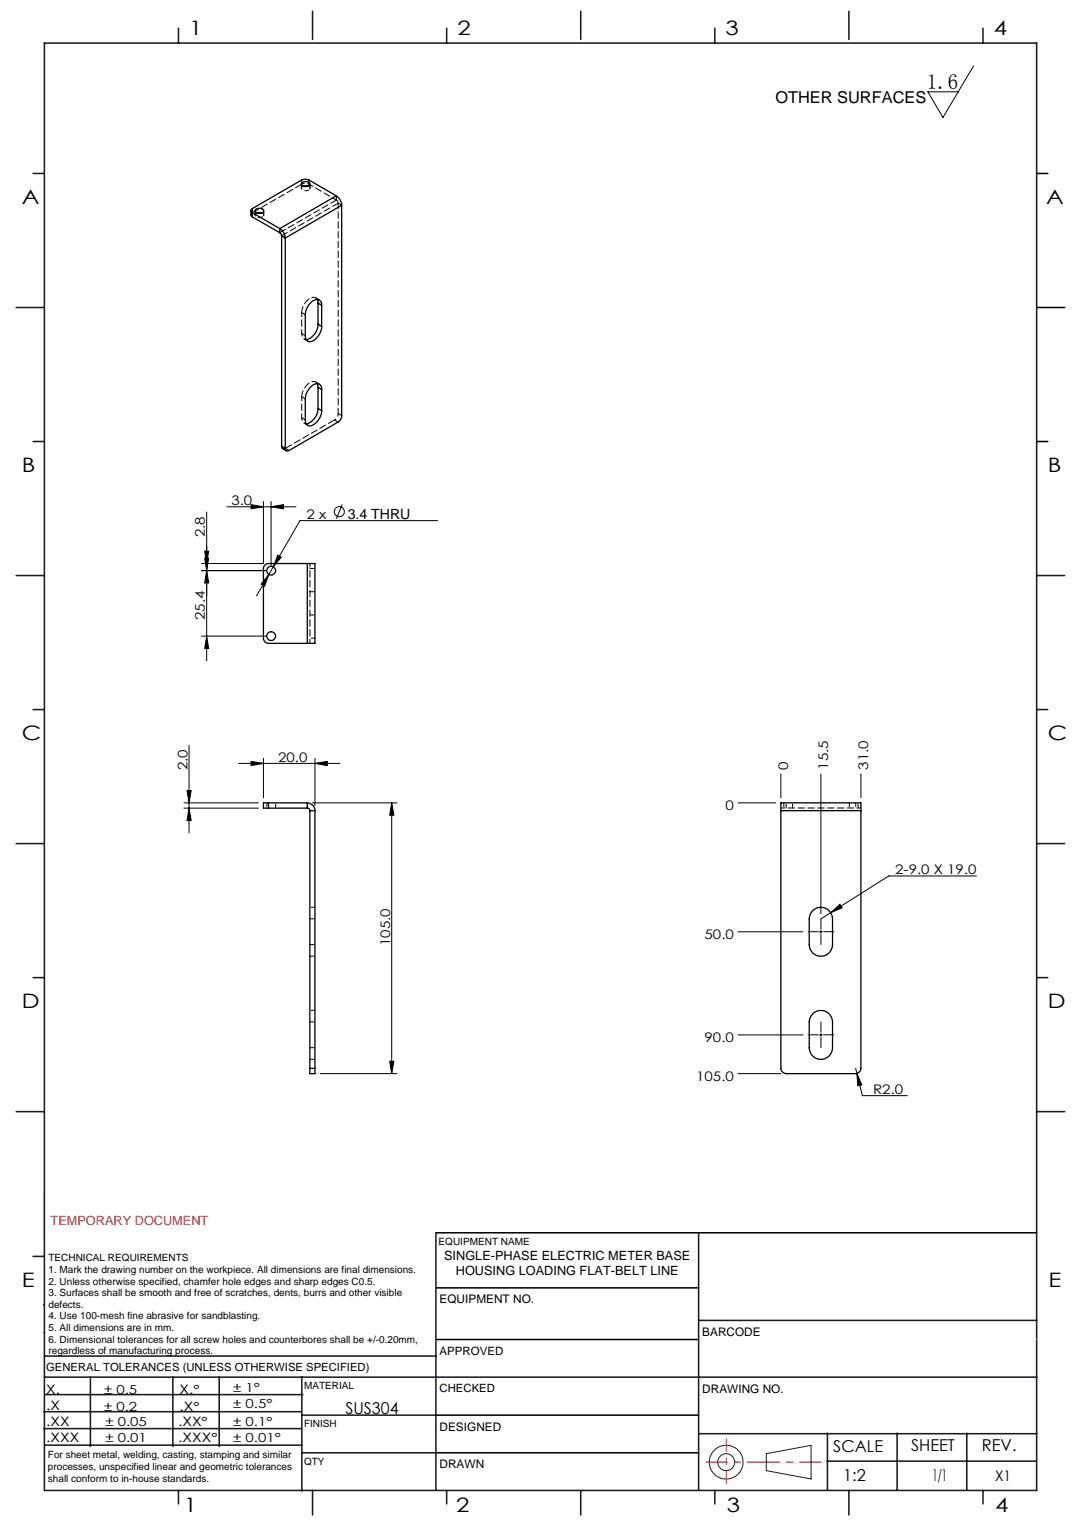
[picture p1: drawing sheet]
<svg xmlns="http://www.w3.org/2000/svg" width="210mm" height="297mm" viewBox="0 0 210 297" stroke-linecap="round" stroke-linejoin="round" font-family="sans-serif">
<g fill="none" stroke="#191924" stroke-width=".19">
<path d="M8.6 231.2v9.4M148.6 282l8.7-1.6v6.5l-8.7-1.6z"/>
<circle cx="140.8" cy="283.7" r="3.3"/>
<circle cx="140.8" cy="283.7" r="1.64"/>
</g>
<path d="M201 33.7h2.2M201 59.7h5.4M201 85.7h2.2M84.5 239.1h116.5M84.6 259.9h50.9M84.6 249.8h50.9M84.6 274.5h50.9M84.5 281.8h51" fill="none" stroke="#000" stroke-width=".3"/>
<path d="M136.9 283.6h22.3" fill="none" stroke="#f00" stroke-width=".19" stroke-dasharray="6.3 1.3 1.3 1.3" stroke-dashoffset="2.2"/>
<path d="M140.8 287.8v-8.7" fill="none" stroke="#f00" stroke-width=".19" stroke-dasharray="6.3 1.3 1.3 1.3" stroke-dashoffset="3.9"/>
<g fill="none" stroke="#191924" stroke-width=".3">
<path d="M8.6 8.4h192.4v280.7h-192.4zM34.6 5.5v2.9M60.6 2.2v5.5M86.6 5.5v2.9M112.6 2.2v5.5M138.6 5.5v2.9M164.6 2.2v5.5M190.6 5.5v2.9M6.4 33.7h2.2M3.1 59.7h5.5M6.4 85.7h2.2M3.1 111.7h5.5"/>
<path d="M201 111.7h5.4M6.4 137.7h2.2M201 137.7h2.2M3.1 163.7h5.5M201 163.7h5.4M6.4 189.6h2.2M201 189.6h2.2M3.1 215.6h5.5M201 215.6h5.4M84.5 239.1v50M135.5 239.1v50M6.4 243.7h2.2"/>
<path d="M8.5 253.1h.1M8.6 258.5h.1M135.5 256.1h65.5M8.5 277.1h49.9M8.5 273.9h49.9M8.6 267.2h192.4M8.6 263.1h75.9M8.8 270.5h49.9M17.5 267.2v13.4M33.5 267.2v13.4M42.5 267.2v13.4M58.5 267.2v22"/>
<path d="M58.6 274.5h26M135.5 278.1h65.5M160.4 278v11.1M174 278v11.1M187.5 278v11.1M8.8 280.3h49.7M34.6 289.1v2.6M58.5 281.8h26M60.6 289.1v4.8M86.6 289.1v2.6M112.6 289.1v4.8M138.6 289.1v2.6"/>
<path d="M160.4 283.5h40.5M164.6 289.1v4.8M190.6 289.1v2.6"/>
</g>
<path d="M201 259.9h.1" fill="none" stroke="#c0c0c0" stroke-width=".19"/>
<g fill="none" stroke="#000" stroke-width=".19">
<path d="M188.8 12.8l-6 10-2.9-5h5.9M40.1 99.3v28.9M44 98.3h13.4M48.7 97.9l2.4 .4-2.4 .4zM51.1 97.3v12h-12M52.6 98.3l2.4-.4v.8zM52.6 97.3v12.4M66.4 97.9l-1.2 2.7M39.7 108.3h.8l-.4 2.4zM39.7 106.9h.8l-.4 2.4zM40.1 110.7l.4 2.4h-.8zM51.6 110.7h-12.5"/>
<path d="M52.1 111.4l-.8 2.3-.7-.4zM52.1 111.4l-2.4 4.2M53 110l-.9 1.4M53.9 107.7l.6 .4-1.5 1.9zM84.8 101h-26.6l-5.2 9M39.1 123.4h12.5M40.1 123.4l.4 2.4h-.8zM35.7 155.7h14.4M35.7 156.8h14.4M36.3 153.3h.8l-.4 2.4zM36.7 156.8l.4 2.4h-.8zM36.7 144.6v17"/>
<path d="M46.3 148.1h19.6M48.7 147.7l2.4 .4-2.4 .4zM51.1 147.1v7.7M60.6 155.7h16.4M61.1 148.1l2.4-.4v.8zM61.1 147.1v9.2M76 155.7l.4 2.4h-.8zM76 155.7v52.6M143.1 155.7h7.3M151.4 150.1v4.7M159.2 150.1v27.2M166.9 150.1v4.7"/>
<path d="M161.1 177.1l1.8-1.7 .4 .7zM161.1 177.1l-1.9 1.2M189.3 169.9h-17l-11.2 7.2M143.1 180.8h12.6M158.9 180.8h.5M159.2 180.5v.5M62.1 208.3h14.9M75.6 205.9h.8l-.4 2.4zM143.1 200.8h12.6M143.1 208.3h8.3M158.9 200.8h.5M159.2 200.5v.5"/>
<path d="M165.9 207.3l.3 .9M166.2 208.2l.9 2.3-.8 .1zM166.2 208.2l1 4.3h8.7"/>
<circle cx="65.8" cy="99.2" r=".98"/>
</g>
<path d="M158.7 180.7h-2M159.2 180.2v-2M159.2 181.2v2M159.7 180.7h2M158.7 200.7h-2M159.2 201.2v2M159.2 200.2v-2M159.7 200.7h2" fill="none" stroke="#000" stroke-width=".19" stroke-dasharray="15.2 1.3 1.3 1.3"/>
<g fill="#000">
<path d="M39.7 108.3h.8l-.4 2.4zM40.1 123.4l.4 2.4h-.8z"/>
<path d="M39.7 106.9h.8l-.4 2.4zM40.1 110.7l.4 2.4h-.8z"/>
<path d="M36.3 153.3h.8l-.4 2.4zM36.7 156.8l.4 2.4h-.8zM76 155.7l.4 2.4h-.8zM75.6 205.9h.8l-.4 2.4z"/>
<path d="M48.7 147.7l2.4 .4-2.4 .4zM61.1 148.1l2.4-.4v.8zM52.1 111.4l-1.5 1.9 .7 .4zM53.9 107.7l-.9 2.3 1.5-1.9zM48.7 97.9l2.4 .4-2.4 .4zM52.6 98.3l2.4-.4v.8zM166.2 208.2l.1 2.4 .8-.1zM161.1 177.1l2.2-1-.4-.7z"/>
</g>
<g fill="none" stroke="#000" stroke-width=".25">
<path d="M58.5 35.5a1.07 1.07 0 0 1 1.6 .2 .97 .97 0 0 1-1.7 0zM58.8 36.1h.9M65.2 38a2.23 2.23 0 0 1 1.1 1.8M65.2 38l-5.3-3.1-.9-.1-.5 .1-9.6 5.6a.43 .43 0 0 0-.3 .4 .43 .43 0 0 0 .3 .4M65.2 38l-10.9 6.3M66.3 39.8v40.9a1.38 1.38 0 0 1-.8 1.2l-9.5 5.5a.44 .44 0 0 1-.5 0 .44 .44 0 0 1-.2-.4M66.3 39.8l-11 6.4M48.6 40.8v.9l.3 .4M48.9 41.3l5.4 3M48.9 42.1l5.4 3.1M48.9 41.3v.8M49.6 40.6a1.07 1.07 0 0 1 1.6 .3 1 1 0 0 1-1.8 0z"/>
<path d="M49.8 41.3h1M54.3 44.3a2.33 2.33 0 0 1 1 1.9M54.3 45.2l.3 .6M54.3 44.3v.9M54.6 45.8l.7 .4M54.6 45.8v40.8M55.3 46.2v40.8M61.5 58.1l.2 .7M61.7 58.8l.7 .4M61.7 58.8v4.1M62.4 59.2a1 1 0 0 0-.6-1.1 1 1 0 0 0-1.2 .3 3.7 3.7 0 0 0-1.4 2.7v4.1a1 1 0 0 0 .5 1 1 1 0 0 0 1.2-.2 3.6 3.6 0 0 0 1.5-2.7M62.4 59.2v4.1"/>
<path d="M61.5 74.4l.2 .7M61.7 62.9a3 3 0 0 1-2.3 3M61.7 79.2a3.1 3.1 0 0 1-2.3 3M61.7 62.9l.7 .4M61.7 75.1v4.1M61.7 75.1l.7 .5M61.7 79.2l.7 .5M62.4 75.6a1 1 0 0 0-.6-1.1 1 1 0 0 0-1.2 .2 3.7 3.7 0 0 0-1.4 2.7v4.1a.99 .99 0 0 0 .5 1.1 .99 .99 0 0 0 1.2-.3 3.4 3.4 0 0 0 1.5-2.6M62.4 75.6v4.1M54.6 86.6l.1 .4 .8 .5M54.6 86.6l.7 .4M59.6 109.3h-7.5a.96 .96 0 0 0-1 1v13.5a.96 .96 0 0 0 1 1h7.5"/>
<path d="M59.6 109.3h1.5v15.5h-1.5M59.6 109.3v15.5M52.1 155.7h-1v1.1h1M52.1 156.8h7.5M52.1 155.7v1.1M52.1 155.7h7.5M59.6 155.7a1.51 1.51 0 0 1 1.5 1.6M59.6 156.8a.48 .48 0 0 1 .5 .5M59.6 155.7v1.1M60.1 157.3h1M60.1 157.3v50M61.1 157.3v50"/>
<path d="M151.4 157.3v50a1.09 1.09 0 0 0 1 1h13.5a1.09 1.09 0 0 0 1-1v-50M151.4 157.3v-1.6h15.5v1.6M151.4 157.3h15.5M157.7 176.6a2.26 2.26 0 0 1 2.4-.4 2.26 2.26 0 0 1 1.3 2.1v5a2.26 2.26 0 0 1-2.2 2.2 2.26 2.26 0 0 1-2.3-2.2l.1-5.4 .2-.7zM157.7 196.6a2.26 2.26 0 0 1 2.4-.4 2.26 2.26 0 0 1 1.3 2.1v5a2.26 2.26 0 0 1-2.2 2.2 2.26 2.26 0 0 1-2.3-2.2l.1-5.4 .2-.7zM60.1 207.3v1h1v-1M60.1 207.3h1"/>
<circle cx="52.6" cy="110.7" r=".84"/>
<circle cx="52.6" cy="123.4" r=".84"/>
</g>
<g fill="none" stroke="#000" stroke-width=".19" stroke-dasharray="1.3 .6" stroke-dashoffset=".5">
<path d="M59.8 36.1l.3 .4-.2 .4M50.8 41.3l.4 .4-.3 .3M58.5 64.7v-4.1M58.5 81.1v-4.1M60.1 109.3v15.5M60.1 119.3h1M60.1 114.8h1M60.1 110.3h1M61.1 123.8h-1M51.7 155.7v1M53.4 156.7v-1M151.4 156.7h15.5"/>
<path d="M152 155.7v1M152.4 156.7v-1M153.7 156.7v-1M164.7 155.7v1M165.9 155.7v1M166.4 156.7v-1M60.1 178.2h1M61.1 176h-1M60.1 183.2h1M60.1 198.2h1M60.1 185.5h1M61.1 196h-1"/>
<path d="M60.1 203.2h1M60.1 205.5h1"/>
</g>
<path d="M65.6 39.4l-11 6.3M48.7 41.7l.3-.5M54.3 45.1l10.9-6.3M55.3 87h-.5" fill="none" stroke="#000" stroke-width=".19" stroke-dasharray="1.3 .6"/>
<g fill="none" stroke="#000" stroke-width=".19" stroke-dasharray="1.3 .6" stroke-dashoffset=".4">
<path d="M58.4 35.7v.8M58.5 34.9v.8M59.9 36.9a.88 .88 0 0 1-1.4-.5l.3-.3M59.9 35.7v-.8M60.1 36.5v-.8M65.2 38.8l.4 .6M65.2 38.8v-.8M65.2 38.8l-5.3-3.1M65.6 39.4l.7 .4M49 41.2v-.8M49.5 40.9v.8M50.9 42a.88 .88 0 0 1-1.4-.4l.3-.3"/>
<path d="M51.2 41.7v-.8M61.9 58.2l-.7-.4M58.5 60.6l.7 .4M58.5 64.7l.7 .4M58.5 77l.7 .4M59 65.8l.7 .4M61.9 74.5l-.7-.4M56 87.4l-.7-.4M58.5 81.1l.7 .4M59 82.1l.7 .4M64.9 81.5l.7 .4M66.3 80.6l-.7-.4"/>
</g>
<path d="M58.5 35.7l-9.5 5.5M55.3 87l9.6-5.5" fill="none" stroke="#000" stroke-width=".19" stroke-dasharray="1.3 .6" stroke-dashoffset="-.1"/>
<path d="M65.6 39.4v40.8" fill="none" stroke="#000" stroke-width=".19" stroke-dasharray="1.3 .6" stroke-dashoffset=".2"/>
<path d="M58.5 35.7a1.56 1.56 0 0 1 1.4 0M65.6 80.2a1.56 1.56 0 0 1-.7 1.3" fill="none" stroke="#000" stroke-width=".19" stroke-dasharray="1.3 .6" stroke-dashoffset=".7"/>
<path d="M58.5 60.6a3 3 0 0 1 2.5-2.9l.5 .4M58.5 77a3 3 0 0 1 2.5-3l.5 .4" fill="none" stroke="#000" stroke-width=".19" stroke-dasharray="1.3 .6" stroke-dashoffset=".1"/>
<path d="M59.4 65.9l-.4-.1-.3-.3-.2-.8M59.4 82.2l-.4-.1-.3-.3-.2-.7" fill="none" stroke="#000" stroke-width=".19" stroke-dasharray="1.3 .6" stroke-dashoffset=".8"/>
<text font-size="4.1" x="179.7" y="17.2">1.6</text>
<g font-size="3.9">
<text x="36.7" y="6.9">1</text>
<text x="88.7" y="6.9">2</text>
<text x="140.7" y="6.9">3</text>
<text x="192.7" y="6.9">4</text>
<text x="4.2" y="39.5">A</text>
<text x="202.9" y="39.5">A</text>
<text x="4.2" y="91.5">B</text>
<text x="203.2" y="91.5">B</text>
<text x="4.2" y="143.5">C</text>
<text x="203.2" y="143.5">C</text>
<text x="4.2" y="195.5">D</text>
<text x="203.2" y="195.5">D</text>
<text x="4.2" y="249.6">E</text>
<text x="203.3" y="249.6">E</text>
<text x="35.7" y="293.4">1</text>
<text x="88.4" y="293.4">2</text>
<text x="141" y="293.4">3</text>
<text x="193" y="293.4">4</text>
</g>
<g font-size="3.2">
<text x="150.4" y="20">OTHER SURFACES</text>
<text x="67" y="274.2">SUS304</text>
<text x="161.6" y="281.7">SCALE</text>
<text x="176.7" y="281.5">SHEET</text>
<text x="190.4" y="281.5">REV.</text>
<text x="163.5" y="287.4">1:2</text>
<text x="180.8" y="287.4">1/1</text>
</g>
<text font-size="2.8" x="193" y="287.4">X1</text>
<text font-size="2.7" x="67.4" y="100.6">3.4 THRU</text>
<g font-size="2.6">
<text x="44.9" y="97.9">3.0</text>
<text x="59.4" y="100.6">2 x</text>
<text x="39.7" y="104.2" transform="rotate(-90 39.7 104.2)">2.8</text>
<text x="39.7" y="120.3" transform="rotate(-90 39.7 120.3)">25.4</text>
<text x="36.3" y="149.4" transform="rotate(-90 36.3 149.4)">2.0</text>
<text x="53.9" y="147.7">20.0</text>
<text x="152.8" y="149.3" transform="rotate(-90 152.8 149.3)">0</text>
<text x="160.6" y="149.3" transform="rotate(-90 160.6 149.3)">15.5</text>
<text x="168.3" y="149.3" transform="rotate(-90 168.3 149.3)">31.0</text>
<text x="140.7" y="157.1">0</text>
<text x="173.6" y="169.5">2-9.0 X 19.0</text>
<text x="75.6" y="183.5" transform="rotate(-90 75.6 183.5)">105.0</text>
<text x="136.6" y="182.1">50.0</text>
<text x="136.6" y="202.1">90.0</text>
<text x="135" y="209.6">105.0</text>
<text x="169.3" y="212.2">R2.0</text>
</g>
<text font-size="2.5" fill="#ff1f1f" x="9.8" y="237.6">TEMPORARY DOCUMENT</text>
<g font-size="2.5">
<text x="86.1" y="244.4">SINGLE-PHASE ELECTRIC METER BASE</text>
<text x="88.4" y="247.3">HOUSING LOADING FLAT-BELT LINE</text>
<text x="8.9" y="273.6">.X</text>
<text x="8.9" y="270.4">X.</text>
<text x="34.8" y="273.7">.X°</text>
<text x="34.8" y="270.5">X.°</text>
<text x="9" y="276.7">.XX</text>
<text x="9" y="279.7">.XXX</text>
<text x="34.5" y="276.7">.XX°</text>
<text x="34.6" y="279.8">.XXX°</text>
</g>
<g font-size="2.4">
<text x="45.2" y="270">± 1°</text>
<text x="20.2" y="270.4">± 0.5</text>
<text x="20.2" y="273.7">± 0.2</text>
<text x="45.2" y="273.2">± 0.5°</text>
<text x="20.4" y="279.7">± 0.01</text>
<text x="20.4" y="276.7">± 0.05</text>
<text x="45.2" y="276.7">± 0.1°</text>
<text x="45.2" y="279.7">± 0.01°</text>
</g>
<g font-size="2.3">
<text x="85.2" y="252.9">EQUIPMENT NO.</text>
<text x="136.2" y="259.2">BARCODE</text>
<text x="136.2" y="270.2">DRAWING NO.</text>
<text x="85.2" y="277.6">DESIGNED</text>
<text x="85.2" y="284.9">DRAWN</text>
</g>
<g font-size="2.2">
<text x="85.2" y="262.8">APPROVED</text>
<text x="8.9" y="265.9">GENERAL TOLERANCES (UNLESS OTHERWISE SPECIFIED)</text>
<text x="85.2" y="270.1">CHECKED</text>
</g>
<g font-size="1.9">
<text x="9.4" y="244.7">TECHNICAL REQUIREMENTS</text>
<text x="85.1" y="241.5">EQUIPMENT NAME</text>
<text x="9.4" y="246.9">1. Mark the drawing number on the workpiece. All dimensions are final dimensions.</text>
<text x="9.4" y="249.2">2. Unless otherwise specified, chamfer hole edges and sharp edges C0.5.</text>
<text x="9.4" y="251.4">3. Surfaces shall be smooth and free of scratches, dents, burrs and other visible</text>
<text x="9.4" y="253.7">defects.</text>
<text x="9.4" y="256">4. Use 100-mesh fine abrasive for sandblasting.</text>
<text x="9.4" y="258.2">5. All dimensions are in mm.</text>
<text x="9.4" y="260.5">6. Dimensional tolerances for all screw holes and counterbores shall be +/-0.20mm,</text>
<text x="9.4" y="262.7">regardless of manufacturing process.</text>
<text x="59" y="269.5">MATERIAL</text>
<text x="59" y="276.9">FINISH</text>
<text x="9.3" y="282.9">For sheet metal, welding, casting, stamping and similar</text>
<text x="9.3" y="285.2">processes, unspecified linear and geometric tolerances</text>
<text x="9.3" y="287.4">shall conform to in-house standards.</text>
<text x="59" y="284.2">QTY</text>
</g>
</svg>
